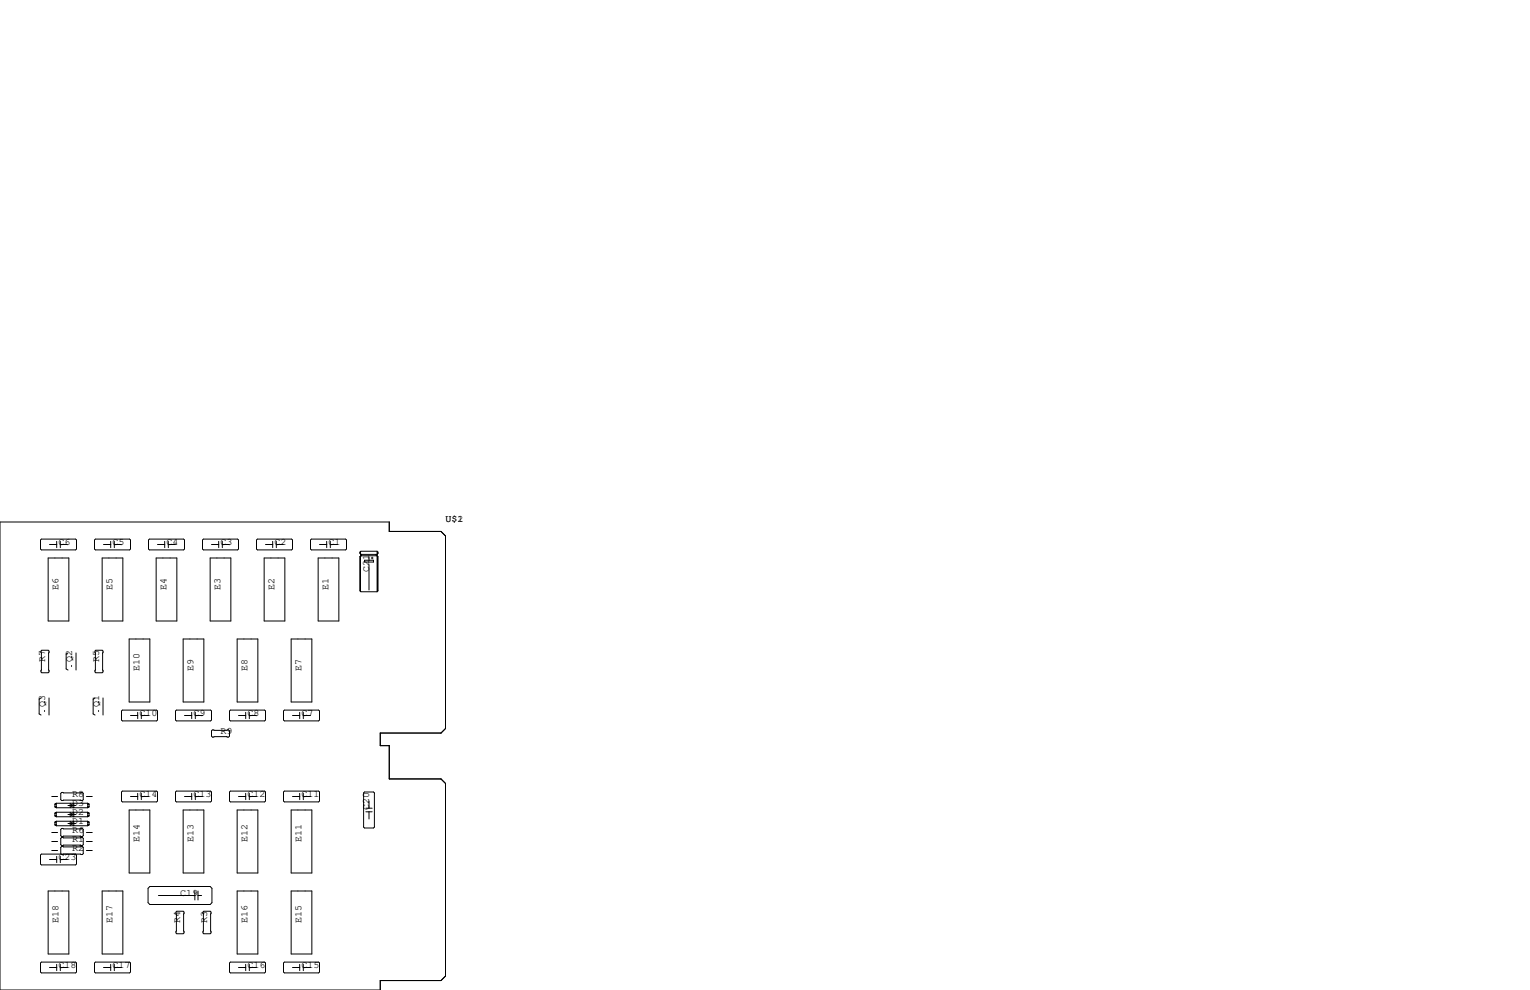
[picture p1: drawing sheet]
<svg xmlns="http://www.w3.org/2000/svg" width="432mm" height="279mm" viewBox="0 0 432 279" stroke-linecap="round" stroke-linejoin="round" font-family="sans-serif">
<g fill="none" stroke="#000" stroke-width=".28">
<path d="M0 147.3h109.9v2.7h14.6l1.2 1.3v54.3l-1.2 1.3h-17.2v3.5h2.6v9.4h14.6l1.2 1.3v54.4l-1.2 1.2h-17.2v2.7h-107.3zM11.7 152.1h9.6l.3 .3v2.5l-.3 .3h-9.6l-.3-.3v-2.5zM13.6 157.5h5.8v17.8h-5.8zM14 153.7h2M16 152.8v1.8M17 153.7h2.1M17 152.8v1.8M26.9 152.1h9.7l.2 .3v2.5l-.2 .3h-9.7l-.2-.3v-2.5zM28.8 157.5h5.9v17.8h-5.9zM29.2 153.7h2M31.2 152.8v1.8M32.3 153.7h2"/>
<path d="M32.3 152.8v1.8M41.9 152.4l.3-.3h9.6l.3 .3v2.5l-.3 .3h-9.6l-.3-.3zM44.1 157.5h5.8v17.8h-5.8zM44.5 153.7h2M46.5 152.8v1.8M47.5 153.7h2M47.5 152.8v1.8M57.2 152.4l.2-.3h9.7l.2 .3v2.5l-.2 .3h-9.7l-.2-.3zM59.3 157.5h5.9v17.8h-5.9zM59.7 153.7h2M61.7 152.8v1.8M62.7 153.7h2.1"/>
<path d="M62.7 152.8v1.8M72.4 152.4l.2-.3h9.7l.3 .3v2.5l-.3 .3h-9.7l-.2-.3zM74.5 157.5h5.9v17.8h-5.9zM74.9 153.7h2.1M77 152.8v1.8M78 153.7h2M78 152.8v1.8M87.6 152.4l.3-.3h9.6l.3 .3v2.5l-.3 .3h-9.6l-.3-.3zM89.8 157.5h5.8v17.8h-5.8zM90.2 153.7h2M92.2 152.8v1.8M93.2 153.7h2.1"/>
<path d="M93.2 152.8v1.8M101.6 155.8v.4l.3 .3M101.6 157.1v9.7l.3 .2h4.5M101.6 155.8l.1 .4M101.6 157.1l.1 9.7M101.7 155.7v.6M101.7 157v9.9M101.9 156.8h4.5l.3 .3v9.7l-.3 .2M101.9 156.5v.3M101.9 156.8l-.3 .3M102 156.5v.3M102.9 158.1h2.5v.5h-2.5z"/>
<path d="M104.1 157.2v.9M104.1 159.4v7.1M104.8 157.5h.5M105 157.2v.5M106.2 156.5v.3M106.3 156.6v.1M106.4 155.6h-4.5l-.3 .2M106.4 155.6l.3 .2v.4l-.3 .3h-4.5M106.4 155.6v11.4M106.6 155.8v.4M106.6 157.1v9.7M11.6 197l-.6 .3v4.2l.6 .3"/>
<path d="M11.8 183.5h1.8l.2 .3v5.8l-.2 .3h-1.8l-.2-.3v-5.8zM12.6 198v.3M13.8 197v4.8M19.2 184.3l-.5 .3v4.2l.5 .3M20.2 185.3v.3M20.2 187.8v.3M21.5 184.3v4.8M26.8 197l-.5 .3v4.2l.5 .3M27.1 183.5h1.7l.3 .3v5.8l-.3 .3h-1.7l-.3-.3v-5.8zM27.8 198v.3M29.1 197v4.8M36.4 180.3h5.9v17.8h-5.9z"/>
<path d="M51.7 180.3h5.8v17.8h-5.8zM66.9 180.3h5.9v17.8h-5.9zM82.2 180.3h5.8v17.8h-5.8zM12.6 200.5v.3M27.8 200.5v.3M34.5 200.4h9.7l.3 .3v2.5l-.3 .3h-9.7l-.2-.3v-2.5zM36.8 201.9h2.1M38.9 201v1.8M39.9 201.9h2M39.9 201v1.8M49.8 200.4h9.6l.3 .3v2.5l-.3 .3h-9.6l-.3-.3v-2.5zM52.1 201.9h2"/>
<path d="M54.1 201v1.8M55.1 201.9h2.1M55.1 201v1.8M59.7 206.2l.2-.2h4.6l.3 .2v1.6l-.3 .2h-4.6l-.2-.2zM65 200.4h9.7l.2 .3v2.5l-.2 .3h-9.7l-.2-.3v-2.5zM67.3 201.9h2M69.3 201v1.8M70.4 201.9h2M70.4 201v1.8M80.3 200.4h9.6l.3 .3v2.5l-.3 .3h-9.6l-.3-.3v-2.5zM82.6 201.9h2M84.6 201v1.8"/>
<path d="M85.6 201.9h2M85.6 201v1.8M14.6 224.8h1.7M14.6 237.5h1.7M14.6 234.9h1.7M15.5 226.9v.8M15.5 229.5v.8M15.5 232v.8M15.5 227.7l.4 .3M15.5 227.7h.4M15.5 226.9h.4M15.5 230.3l.4 .2"/>
<path d="M15.5 230.3h.4M15.5 229.5h.4M15.5 232.8l.4 .2M15.5 232.8h.4M15.5 232h.4M15.6 227.7l.3 .1M15.6 230.3l.3 .1M15.6 232.8l.3 .1M15.9 226.7l-.4 .2M15.9 226.7v1.3M15.9 229.2v1.3M15.9 231.8v1.2"/>
<path d="M15.9 226.8l-.3 .1M15.9 229.2l-.4 .3M15.9 229.4l-.3 .1M15.9 231.8l-.4 .2M15.9 231.9l-.3 .1M17.4 236.3h5.8l.3 .3v1.8l-.3 .2h-5.8l-.3-.2v-1.8zM17.4 223.6h5.8l.3 .3v1.8l-.3 .2h-5.8l-.3-.2v-1.8zM17.4 233.8h5.8l.3 .3v1.7l-.3 .3h-5.8l-.3-.3v-1.7zM19.2 227.3h2.1M19.2 229.9h2.1M19.2 232.4h2.1M19.8 227.3l1-.6v1.3z"/>
<path d="M19.8 229.9l1-.7v1.3zM19.8 232.4l1-.6v1.2zM19.8 226.7v1.3M19.8 229.2v1.3M19.8 231.8v1.2M24.4 224.8h1.6M24.4 237.5h1.6M24.4 234.9h1.6M24.8 226.7h-8.9M24.8 229.2h-8.9M24.8 231.8h-8.9M24.8 226.7l.3 .2"/>
<path d="M24.8 226.7v1.3M24.8 229.2v1.3M24.8 231.8v1.2M24.8 227.7h.3M24.8 226.9h.3M24.8 226.8l.2 .1M24.8 228h-8.9M24.8 229.2l.3 .3M24.8 230.3h.3M24.8 229.5h.3M24.8 229.4l.2 .1M24.8 230.5h-8.9"/>
<path d="M24.8 231.8l.3 .2M24.8 232.8h.3M24.8 232h.3M24.8 231.9l.2 .1M24.8 233h-8.9M25 227.7l-.2 .1M25 230.3l-.2 .1M25 232.8l-.2 .1M25.1 226.9v.8M25.1 229.5v.8M25.1 232v.8M25.1 227.7l-.3 .3"/>
<path d="M25.1 230.3l-.3 .2M25.1 232.8l-.3 .2M34.5 223.3h9.7l.3 .2v2.6l-.3 .2h-9.7l-.2-.2v-2.6zM36.4 228.6h5.9v17.8h-5.9zM36.8 224.8h2.1M38.9 223.9v1.8M39.9 223.9v1.8M39.9 224.8h2M49.5 223.5l.3-.2h9.6l.3 .2v2.6l-.3 .2h-9.6l-.3-.2zM51.7 228.6h5.8v17.8h-5.8zM52.1 224.8h2M54.1 223.9v1.8"/>
<path d="M55.1 223.9v1.8M55.1 224.8h2.1M64.8 223.5l.2-.2h9.7l.2 .2v2.6l-.2 .2h-9.7l-.2-.2zM66.9 228.6h5.9v17.8h-5.9zM67.3 224.8h2M69.3 223.9v1.8M70.4 223.9v1.8M70.4 224.8h2M80 223.5l.3-.2h9.6l.3 .2v2.6l-.3 .2h-9.6l-.3-.2zM82.2 228.6h5.8v17.8h-5.8zM82.6 224.8h2M84.6 223.9v1.8"/>
<path d="M85.6 223.9v1.8M85.6 224.8h2M102.6 223.8l.3-.3h2.5l.3 .3v9.6l-.3 .3h-2.5l-.3-.3zM103.3 228.1h1.7M103.3 229.1h1.7M104.1 226.1v2M104.1 229.1v2M13.6 251.5h5.8v17.7h-5.8zM14 242.6h2M14.6 240h1.7M16 241.7v1.8M17 241.7v1.8"/>
<path d="M17 242.6h2.1M17.9 241l-.5 .2-.3-.3v-1.8l.3-.2h5.8l.3 .2v1.8l-.3 .3-11.5-.2-.3 .3v2.5l.3 .3h9.6l.3-.3v-2.5l-.3-.3M24.4 240h1.6M28.8 251.5h5.9v17.7h-5.9zM41.8 250.7l.5-.5h17l.5 .5v4.1l-.5 .5h-17l-.5-.5zM44.7 252.7h10.3M49.7 257.4l.2-.2h1.8l.2 .2v5.9l-.2 .2h-1.8l-.2-.2zM55 251.5v2.5M55.9 251.5v2.5M55.9 252.7h1M57.3 257.4l.2-.2h1.8l.3 .2v5.9l-.3 .2h-1.8l-.2-.2zM66.9 251.5h5.9v17.7h-5.9z"/>
<path d="M82.2 251.5h5.8v17.7h-5.8zM11.4 271.8l.3-.3h9.6l.3 .3v2.5l-.3 .3h-9.6l-.3-.3zM14 273h2M16 272.2v1.7M17 272.2v1.7M17 273h2.1M26.9 271.5h9.7l.2 .3v2.5l-.2 .3h-9.7l-.2-.3v-2.5zM29.2 273h2M31.2 272.2v1.7M32.3 272.2v1.7M32.3 273h2M64.8 271.8l.2-.3h9.7l.2 .3v2.5l-.2 .3h-9.7l-.2-.3z"/>
<path d="M67.3 273h2M69.3 272.2v1.7M70.4 272.2v1.7M70.4 273h2M80 271.8l.3-.3h9.6l.3 .3v2.5l-.3 .3h-9.6l-.3-.3zM82.6 273h2M84.6 272.2v1.7M85.6 272.2v1.7M85.6 273h2"/>
</g>
<g font-size="2.8">
<text x="125.7" y="147.3">U$1</text>
<text x="129.1" y="147.3">2</text>
<text x="16.5" y="153.7">C6</text>
<text x="31.7" y="153.7">C5</text>
<text x="47" y="153.7">C4</text>
<text x="62.2" y="153.7">C3</text>
<text x="77.5" y="153.7">C2</text>
<text x="92.7" y="153.7">C1</text>
<text x="104.1" y="161.3" transform="rotate(-90 104.1 161.3)">C21</text>
<text x="16.5" y="166.4" transform="rotate(-90 16.5 166.4)">E6</text>
<text x="31.7" y="166.4" transform="rotate(-90 31.7 166.4)">E5</text>
<text x="47" y="166.4" transform="rotate(-90 47 166.4)">E4</text>
<text x="62.2" y="166.4" transform="rotate(-90 62.2 166.4)">E3</text>
<text x="77.5" y="166.4" transform="rotate(-90 77.5 166.4)">E2</text>
<text x="92.7" y="166.4" transform="rotate(-90 92.7 166.4)">E1</text>
<text x="12.7" y="186.7" transform="rotate(-90 12.7 186.7)">R7</text>
<text x="20.3" y="186.7" transform="rotate(-90 20.3 186.7)">Q2</text>
<text x="27.9" y="186.7" transform="rotate(-90 27.9 186.7)">R5</text>
<text x="39.4" y="189.2" transform="rotate(-90 39.4 189.2)">E10</text>
<text x="54.6" y="189.2" transform="rotate(-90 54.6 189.2)">E9</text>
<text x="69.8" y="189.2" transform="rotate(-90 69.8 189.2)">E8</text>
<text x="85.1" y="189.2" transform="rotate(-90 85.1 189.2)">E7</text>
<text x="12.7" y="199.4" transform="rotate(-90 12.7 199.4)">Q3</text>
<text x="27.9" y="199.4" transform="rotate(-90 27.9 199.4)">Q1</text>
<text x="39.4" y="201.9">C10</text>
<text x="54.6" y="201.9">C9</text>
<text x="69.8" y="201.9">C8</text>
<text x="85.1" y="201.9">C7</text>
<text x="62.2" y="207">R9</text>
<text x="20.3" y="227.3">D3</text>
<text x="20.3" y="224.8">R8</text>
<text x="39.4" y="224.8">C14</text>
<text x="54.6" y="224.8">C13</text>
<text x="69.8" y="224.8">C12</text>
<text x="85.1" y="224.8">C11</text>
<text x="20.3" y="229.9">D2</text>
<text x="20.3" y="232.4">D1</text>
<text x="104.1" y="228.6" transform="rotate(-90 104.1 228.6)">C20</text>
<text x="20.3" y="237.5">R1</text>
<text x="20.3" y="234.9">R6</text>
<text x="39.4" y="237.5" transform="rotate(-90 39.4 237.5)">E14</text>
<text x="54.6" y="237.5" transform="rotate(-90 54.6 237.5)">E13</text>
<text x="69.8" y="237.5" transform="rotate(-90 69.8 237.5)">E12</text>
<text x="85.1" y="237.5" transform="rotate(-90 85.1 237.5)">E11</text>
<text x="16.5" y="242.6">C23</text>
<text x="20.3" y="240">R2</text>
<text x="50.8" y="252.7">C19</text>
<text x="16.5" y="260.3" transform="rotate(-90 16.5 260.3)">E18</text>
<text x="31.7" y="260.3" transform="rotate(-90 31.7 260.3)">E17</text>
<text x="50.8" y="260.3" transform="rotate(-90 50.8 260.3)">R4</text>
<text x="58.4" y="260.3" transform="rotate(-90 58.4 260.3)">R3</text>
<text x="69.8" y="260.3" transform="rotate(-90 69.8 260.3)">E16</text>
<text x="85.1" y="260.3" transform="rotate(-90 85.1 260.3)">E15</text>
<text x="16.5" y="273">C18</text>
<text x="31.7" y="273">C17</text>
<text x="69.8" y="273">C16</text>
<text x="85.1" y="273">C15</text>
</g>
</svg>
